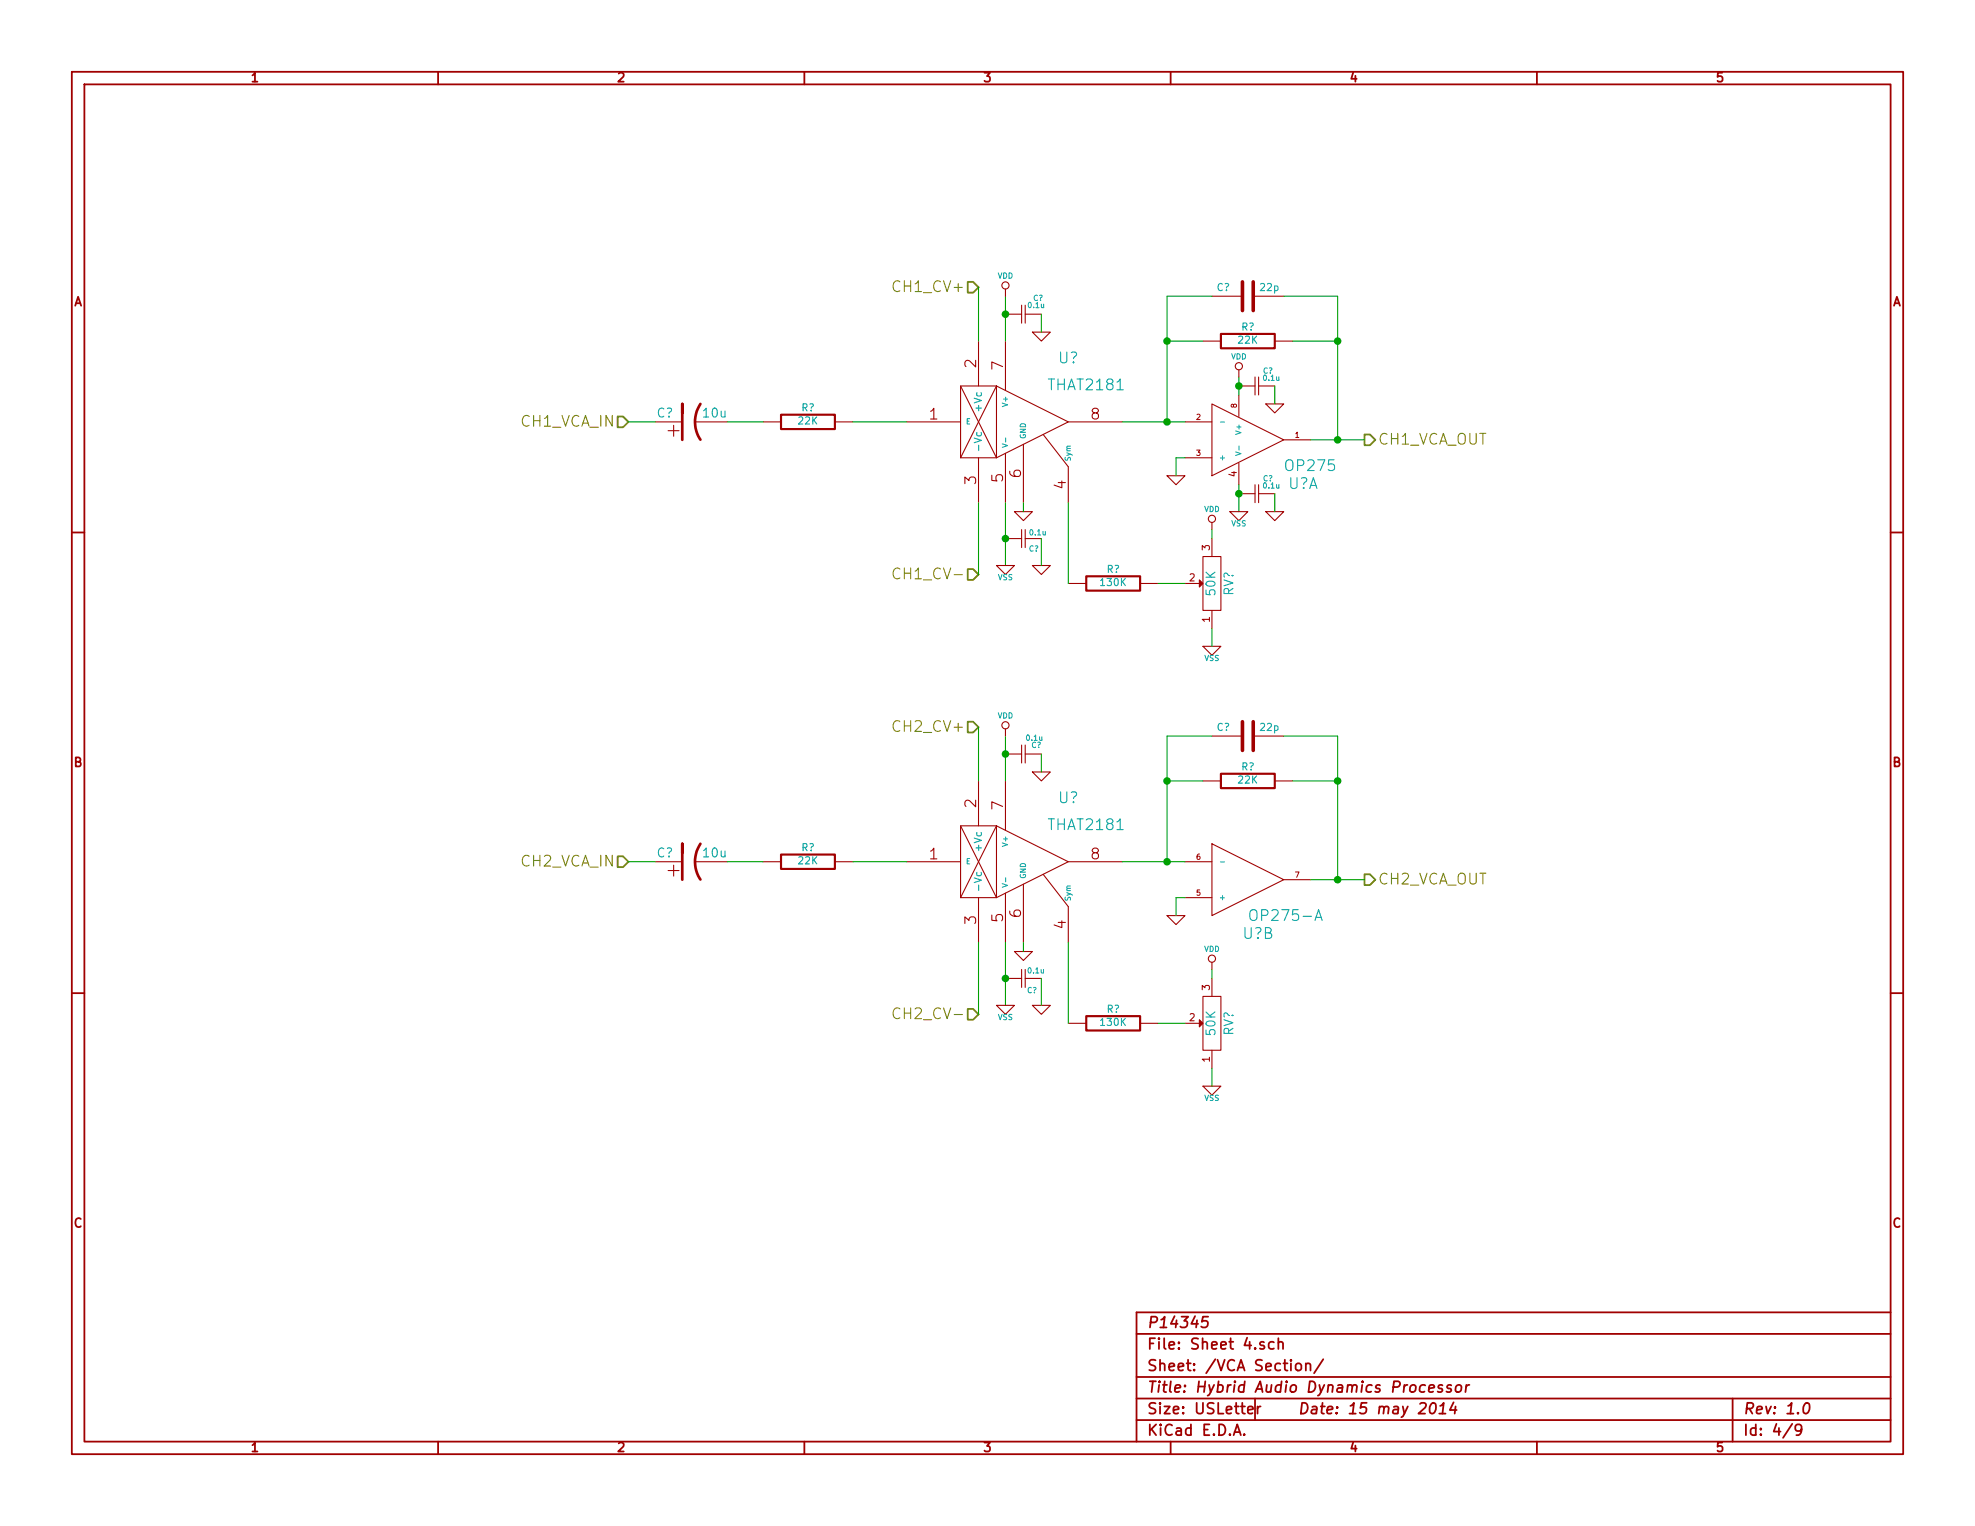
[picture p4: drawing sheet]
EESchema Schematic File Version 2
LIBS:power
LIBS:device
LIBS:transistors
LIBS:conn
LIBS:linear
LIBS:regul
LIBS:74xx
LIBS:cmos4000
LIBS:adc-dac
LIBS:memory
LIBS:xilinx
LIBS:special
LIBS:microcontrollers
LIBS:dsp
LIBS:microchip
LIBS:analog_switches
LIBS:motorola
LIBS:texas
LIBS:intel
LIBS:audio
LIBS:interface
LIBS:digital-audio
LIBS:philips
LIBS:display
LIBS:cypress
LIBS:siliconi
LIBS:opto
LIBS:atmel
LIBS:contrib
LIBS:valves
LIBS:P14345
LIBS:Sheet 1-cache
EELAYER 27 0
EELAYER END
$Descr USLetter 11000 8500
encoding utf-8
Sheet 4 9
Title "Hybrid Audio Dynamics Processor"
Date "15 may 2014"
Rev "1.0"
Comp "P14345"
Comment1 ""
Comment2 ""
Comment3 ""
Comment4 ""
$EndDescr
$Comp
L CP1 C?
U 1 1
P 3850 2350
F 0 "C?" V 3900 2450 50  0000 L CNN
F 1 "10u" V 3900 2150 50  0000 L CNN
F 2 "~" H 3850 2350 60  0000 C CNN
F 3 "~" H 3850 2350 60  0000 C CNN
	1    3850 2350
	0    -1   -1   0   
$EndComp
$Comp
L R R?
U 1 1
P 4500 2350
F 0 "R?" V 4580 2350 40  0000 C CNN
F 1 "22K" V 4507 2351 40  0000 C CNN
F 2 "~" V 4430 2350 30  0000 C CNN
F 3 "~" H 4500 2350 30  0000 C CNN
	1    4500 2350
	0    -1   -1   0   
$EndComp
$Comp
L THAT2181 U?
U 1 1
P 5650 2350
F 0 "U?" H 5950 2700 60  0000 C CNN
F 1 "THAT2181" H 6050 2550 60  0000 C CNN
F 2 "" H 5650 2350 60  0000 C CNN
F 3 "" H 5650 2350 60  0000 C CNN
	1    5650 2350
	1    0    0    -1  
$EndComp
$Comp
L R R?
U 1 1
P 6200 3250
F 0 "R?" V 6280 3250 40  0000 C CNN
F 1 "130K" V 6207 3251 40  0000 C CNN
F 2 "~" V 6130 3250 30  0000 C CNN
F 3 "~" H 6200 3250 30  0000 C CNN
	1    6200 3250
	0    -1   -1   0   
$EndComp
$Comp
L CSMALL C?
U 1 1
P 5700 1750
F 0 "C?" V 5790 1640 30  0000 L CNN
F 1 "0.1u" V 5750 1630 30  0000 L CNN
F 2 "~" H 5700 1750 60  0000 C CNN
F 3 "~" H 5700 1750 60  0000 C CNN
	1    5700 1750
	0    -1   -1   0   
$EndComp
$Comp
L POT RV?
U 1 1
P 6750 3250
F 0 "RV?" H 6750 3150 50  0000 C CNN
F 1 "50K" H 6750 3250 50  0000 C CNN
F 2 "~" H 6750 3250 60  0000 C CNN
F 3 "~" H 6750 3250 60  0000 C CNN
	1    6750 3250
	0    -1   -1   0   
$EndComp
$Comp
L CSMALL C?
U 1 1
P 5700 3000
F 0 "C?" V 5760 3030 30  0000 L CNN
F 1 "0.1u" V 5670 3030 30  0000 L CNN
F 2 "~" H 5700 3000 60  0000 C CNN
F 3 "~" H 5700 3000 60  0000 C CNN
	1    5700 3000
	0    1    1    0   
$EndComp
$Comp
L OP275-A U?
U 1 1
P 6950 2450
F 0 "U?" H 7200 2200 60  0000 L CNN
F 1 "OP275" H 7150 2300 60  0000 L CNN
F 2 "~" H 6950 2450 60  0000 C CNN
F 3 "~" H 6950 2450 60  0000 C CNN
	1    6950 2450
	1    0    0    -1  
$EndComp
$Comp
L R R?
U 1 1
P 6950 1900
F 0 "R?" V 7030 1900 40  0000 C CNN
F 1 "22K" V 6957 1901 40  0000 C CNN
F 2 "~" V 6880 1900 30  0000 C CNN
F 3 "~" H 6950 1900 30  0000 C CNN
	1    6950 1900
	0    -1   -1   0   
$EndComp
$Comp
L C C?
U 1 1
P 6950 1650
F 0 "C?" V 7000 1750 40  0000 L CNN
F 1 "22p" V 7000 1475 40  0000 L CNN
F 2 "~" H 6988 1500 30  0000 C CNN
F 3 "~" H 6950 1650 60  0000 C CNN
	1    6950 1650
	0    -1   -1   0   
$EndComp
$Comp
L CP1 C?
U 1 1
P 3850 4800
F 0 "C?" V 3900 4900 50  0000 L CNN
F 1 "10u" V 3900 4600 50  0000 L CNN
F 2 "~" H 3850 4800 60  0000 C CNN
F 3 "~" H 3850 4800 60  0000 C CNN
	1    3850 4800
	0    -1   -1   0   
$EndComp
$Comp
L R R?
U 1 1
P 4500 4800
F 0 "R?" V 4580 4800 40  0000 C CNN
F 1 "22K" V 4507 4801 40  0000 C CNN
F 2 "~" V 4430 4800 30  0000 C CNN
F 3 "~" H 4500 4800 30  0000 C CNN
	1    4500 4800
	0    -1   -1   0   
$EndComp
$Comp
L THAT2181 U?
U 1 1
P 5650 4800
F 0 "U?" H 5950 5150 60  0000 C CNN
F 1 "THAT2181" H 6050 5000 60  0000 C CNN
F 2 "" H 5650 4800 60  0000 C CNN
F 3 "" H 5650 4800 60  0000 C CNN
	1    5650 4800
	1    0    0    -1  
$EndComp
$Comp
L R R?
U 1 1
P 6200 5700
F 0 "R?" V 6280 5700 40  0000 C CNN
F 1 "130K" V 6207 5701 40  0000 C CNN
F 2 "~" V 6130 5700 30  0000 C CNN
F 3 "~" H 6200 5700 30  0000 C CNN
	1    6200 5700
	0    -1   -1   0   
$EndComp
$Comp
L CSMALL C?
U 1 1
P 5700 4200
F 0 "C?" V 5750 4100 30  0000 L CNN
F 1 "0.1u" V 5790 4090 30  0000 L CNN
F 2 "~" H 5700 4200 60  0000 C CNN
F 3 "~" H 5700 4200 60  0000 C CNN
	1    5700 4200
	0    -1   -1   0   
$EndComp
$Comp
L POT RV?
U 1 1
P 6750 5700
F 0 "RV?" H 6750 5600 50  0000 C CNN
F 1 "50K" H 6750 5700 50  0000 C CNN
F 2 "~" H 6750 5700 60  0000 C CNN
F 3 "~" H 6750 5700 60  0000 C CNN
	1    6750 5700
	0    -1   -1   0   
$EndComp
$Comp
L CSMALL C?
U 1 1
P 5700 5450
F 0 "C?" V 5770 5470 30  0000 L CNN
F 1 "0.1u" V 5660 5470 30  0000 L CNN
F 2 "~" H 5700 5450 60  0000 C CNN
F 3 "~" H 5700 5450 60  0000 C CNN
	1    5700 5450
	0    1    1    0   
$EndComp
$Comp
L R R?
U 1 1
P 6950 4350
F 0 "R?" V 7030 4350 40  0000 C CNN
F 1 "22K" V 6957 4351 40  0000 C CNN
F 2 "~" V 6880 4350 30  0000 C CNN
F 3 "~" H 6950 4350 30  0000 C CNN
	1    6950 4350
	0    -1   -1   0   
$EndComp
$Comp
L C C?
U 1 1
P 6950 4100
F 0 "C?" V 7000 4200 40  0000 L CNN
F 1 "22p" V 7000 3925 40  0000 L CNN
F 2 "~" H 6988 3950 30  0000 C CNN
F 3 "~" H 6950 4100 60  0000 C CNN
	1    6950 4100
	0    -1   -1   0   
$EndComp
$Comp
L OP275-A U?
U 2 1
P 6950 4900
F 0 "U?" H 6950 5200 60  0000 L CNN
F 1 "OP275-A" H 6950 5100 60  0000 L CNN
F 2 "~" H 6950 4900 60  0000 C CNN
F 3 "~" H 6950 4900 60  0000 C CNN
	2    6950 4900
	1    0    0    1   
$EndComp
$Comp
L GND #PWR?
U 1 1
P 6550 2650
F 0 "#PWR?" H 6550 2650 30  0001 C CNN
F 1 "GND" H 6550 2580 30  0001 C CNN
F 2 "" H 6550 2650 60  0000 C CNN
F 3 "" H 6550 2650 60  0000 C CNN
	1    6550 2650
	1    0    0    -1  
$EndComp
$Comp
L GND #PWR?
U 1 1
P 6550 5100
F 0 "#PWR?" H 6550 5100 30  0001 C CNN
F 1 "GND" H 6550 5030 30  0001 C CNN
F 2 "" H 6550 5100 60  0000 C CNN
F 3 "" H 6550 5100 60  0000 C CNN
	1    6550 5100
	1    0    0    -1  
$EndComp
$Comp
L GND #PWR?
U 1 1
P 5700 2850
F 0 "#PWR?" H 5700 2850 30  0001 C CNN
F 1 "GND" H 5700 2780 30  0001 C CNN
F 2 "" H 5700 2850 60  0000 C CNN
F 3 "" H 5700 2850 60  0000 C CNN
	1    5700 2850
	1    0    0    -1  
$EndComp
$Comp
L GND #PWR?
U 1 1
P 5700 5300
F 0 "#PWR?" H 5700 5300 30  0001 C CNN
F 1 "GND" H 5700 5230 30  0001 C CNN
F 2 "" H 5700 5300 60  0000 C CNN
F 3 "" H 5700 5300 60  0000 C CNN
	1    5700 5300
	1    0    0    -1  
$EndComp
$Comp
L GND #PWR?
U 1 1
P 5800 3150
F 0 "#PWR?" H 5800 3150 30  0001 C CNN
F 1 "GND" H 5800 3080 30  0001 C CNN
F 2 "" H 5800 3150 60  0000 C CNN
F 3 "" H 5800 3150 60  0000 C CNN
	1    5800 3150
	1    0    0    -1  
$EndComp
$Comp
L GND #PWR?
U 1 1
P 5800 1850
F 0 "#PWR?" H 5800 1850 30  0001 C CNN
F 1 "GND" H 5800 1780 30  0001 C CNN
F 2 "" H 5800 1850 60  0000 C CNN
F 3 "" H 5800 1850 60  0000 C CNN
	1    5800 1850
	1    0    0    -1  
$EndComp
$Comp
L GND #PWR?
U 1 1
P 5800 4300
F 0 "#PWR?" H 5800 4300 30  0001 C CNN
F 1 "GND" H 5800 4230 30  0001 C CNN
F 2 "" H 5800 4300 60  0000 C CNN
F 3 "" H 5800 4300 60  0000 C CNN
	1    5800 4300
	1    0    0    -1  
$EndComp
$Comp
L GND #PWR?
U 1 1
P 5800 5600
F 0 "#PWR?" H 5800 5600 30  0001 C CNN
F 1 "GND" H 5800 5530 30  0001 C CNN
F 2 "" H 5800 5600 60  0000 C CNN
F 3 "" H 5800 5600 60  0000 C CNN
	1    5800 5600
	1    0    0    -1  
$EndComp
Text HLabel 3500 2350 0    60   Input ~ 0
CH1_VCA_IN
Text HLabel 3500 4800 0    60   Input ~ 0
CH2_VCA_IN
Text HLabel 7600 2450 2    60   Output ~ 0
CH1_VCA_OUT
Text HLabel 7600 4900 2    60   Output ~ 0
CH2_VCA_OUT
Text HLabel 5450 1600 0    60   Input ~ 0
CH1_CV+
Text HLabel 5450 3200 0    60   Input ~ 0
CH1_CV-
Text HLabel 5450 5650 0    60   Input ~ 0
CH2_CV-
Text HLabel 5450 4050 0    60   Input ~ 0
CH2_CV+
$Comp
L CSMALL C?
U 1 1
P 7000 2150
F 0 "C?" V 7085 2060 30  0000 L CNN
F 1 "0.1u" V 7045 2020 30  0000 L CNN
F 2 "~" H 7000 2150 60  0000 C CNN
F 3 "~" H 7000 2150 60  0000 C CNN
	1    7000 2150
	0    -1   -1   0   
$EndComp
$Comp
L GND #PWR?
U 1 1
P 7100 2250
F 0 "#PWR?" H 7100 2250 30  0001 C CNN
F 1 "GND" H 7100 2180 30  0001 C CNN
F 2 "" H 7100 2250 60  0000 C CNN
F 3 "" H 7100 2250 60  0000 C CNN
	1    7100 2250
	1    0    0    -1  
$EndComp
$Comp
L CSMALL C?
U 1 1
P 7000 2750
F 0 "C?" V 7085 2660 30  0000 L CNN
F 1 "0.1u" V 7045 2620 30  0000 L CNN
F 2 "~" H 7000 2750 60  0000 C CNN
F 3 "~" H 7000 2750 60  0000 C CNN
	1    7000 2750
	0    -1   -1   0   
$EndComp
$Comp
L GND #PWR?
U 1 1
P 7100 2850
F 0 "#PWR?" H 7100 2850 30  0001 C CNN
F 1 "GND" H 7100 2780 30  0001 C CNN
F 2 "" H 7100 2850 60  0000 C CNN
F 3 "" H 7100 2850 60  0000 C CNN
	1    7100 2850
	1    0    0    -1  
$EndComp
Wire Wire Line
	4050 2350 4250 2350
Wire Wire Line
	4750 2350 5050 2350
Wire Wire Line
	5600 2800 5600 3150
Wire Wire Line
	5950 2800 5950 3250
Wire Wire Line
	6450 3250 6600 3250
Wire Wire Line
	5600 1650 5600 1900
Wire Wire Line
	6250 2350 6600 2350
Wire Wire Line
	6700 1900 6500 1900
Wire Wire Line
	6500 1650 6500 2350
Connection ~ 6500 2350
Wire Wire Line
	6750 1650 6500 1650
Connection ~ 6500 1900
Wire Wire Line
	7200 1900 7450 1900
Wire Wire Line
	7450 1650 7450 2450
Wire Wire Line
	7300 2450 7600 2450
Wire Wire Line
	7150 1650 7450 1650
Connection ~ 7450 1900
Wire Wire Line
	4050 4800 4250 4800
Wire Wire Line
	4750 4800 5050 4800
Wire Wire Line
	5600 5250 5600 5600
Wire Wire Line
	5950 5250 5950 5700
Wire Wire Line
	6450 5700 6600 5700
Wire Wire Line
	5600 4100 5600 4350
Wire Wire Line
	6700 4350 6500 4350
Wire Wire Line
	6500 4100 6500 4800
Wire Wire Line
	6750 4100 6500 4100
Connection ~ 6500 4350
Wire Wire Line
	7200 4350 7450 4350
Wire Wire Line
	7450 4100 7450 4900
Wire Wire Line
	7150 4100 7450 4100
Connection ~ 7450 4350
Wire Wire Line
	6250 4800 6600 4800
Connection ~ 6500 4800
Wire Wire Line
	7300 4900 7600 4900
Wire Wire Line
	6600 5000 6550 5000
Wire Wire Line
	6550 5000 6550 5100
Wire Wire Line
	6600 2550 6550 2550
Wire Wire Line
	6550 2550 6550 2650
Wire Wire Line
	5700 5250 5700 5300
Wire Wire Line
	5700 2800 5700 2850
Wire Wire Line
	5800 5450 5800 5600
Wire Wire Line
	5800 4200 5800 4300
Wire Wire Line
	5800 3000 5800 3150
Wire Wire Line
	5800 1750 5800 1850
Wire Wire Line
	3650 2350 3500 2350
Wire Wire Line
	3650 4800 3500 4800
Connection ~ 7450 2450
Connection ~ 7450 4900
Wire Wire Line
	5450 1900 5450 1600
Wire Wire Line
	5450 2800 5450 3200
Wire Wire Line
	5450 5250 5450 5650
Wire Wire Line
	5450 4350 5450 4050
Wire Wire Line
	6900 2100 6900 2200
Wire Wire Line
	7100 2150 7100 2250
Wire Wire Line
	6900 2700 6900 2850
Wire Wire Line
	7100 2750 7100 2850
$Comp
L VDD #PWR?
U 1 1
P 5600 1650
F 0 "#PWR?" H 5600 1750 30  0001 C CNN
F 1 "VDD" H 5600 1760 30  0000 C CNN
F 2 "" H 5600 1650 60  0000 C CNN
F 3 "" H 5600 1650 60  0000 C CNN
	1    5600 1650
	1    0    0    -1  
$EndComp
$Comp
L VDD #PWR?
U 1 1
P 6900 2100
F 0 "#PWR?" H 6900 2200 30  0001 C CNN
F 1 "VDD" H 6900 2210 30  0000 C CNN
F 2 "" H 6900 2100 60  0000 C CNN
F 3 "" H 6900 2100 60  0000 C CNN
	1    6900 2100
	1    0    0    -1  
$EndComp
$Comp
L VDD #PWR?
U 1 1
P 6750 2950
F 0 "#PWR?" H 6750 3050 30  0001 C CNN
F 1 "VDD" H 6750 3060 30  0000 C CNN
F 2 "" H 6750 2950 60  0000 C CNN
F 3 "" H 6750 2950 60  0000 C CNN
	1    6750 2950
	1    0    0    -1  
$EndComp
$Comp
L VDD #PWR?
U 1 1
P 5600 4100
F 0 "#PWR?" H 5600 4200 30  0001 C CNN
F 1 "VDD" H 5600 4210 30  0000 C CNN
F 2 "" H 5600 4100 60  0000 C CNN
F 3 "" H 5600 4100 60  0000 C CNN
	1    5600 4100
	1    0    0    -1  
$EndComp
$Comp
L VDD #PWR?
U 1 1
P 6750 5400
F 0 "#PWR?" H 6750 5500 30  0001 C CNN
F 1 "VDD" H 6750 5510 30  0000 C CNN
F 2 "" H 6750 5400 60  0000 C CNN
F 3 "" H 6750 5400 60  0000 C CNN
	1    6750 5400
	1    0    0    -1  
$EndComp
$Comp
L VSS #PWR?
U 1 1
P 5600 3150
F 0 "#PWR?" H 5600 3150 30  0001 C CNN
F 1 "VSS" H 5600 3080 30  0000 C CNN
F 2 "" H 5600 3150 60  0000 C CNN
F 3 "" H 5600 3150 60  0000 C CNN
	1    5600 3150
	1    0    0    -1  
$EndComp
$Comp
L VSS #PWR?
U 1 1
P 5600 5600
F 0 "#PWR?" H 5600 5600 30  0001 C CNN
F 1 "VSS" H 5600 5530 30  0000 C CNN
F 2 "" H 5600 5600 60  0000 C CNN
F 3 "" H 5600 5600 60  0000 C CNN
	1    5600 5600
	1    0    0    -1  
$EndComp
$Comp
L VSS #PWR?
U 1 1
P 6750 6050
F 0 "#PWR?" H 6750 6050 30  0001 C CNN
F 1 "VSS" H 6750 5980 30  0000 C CNN
F 2 "" H 6750 6050 60  0000 C CNN
F 3 "" H 6750 6050 60  0000 C CNN
	1    6750 6050
	1    0    0    -1  
$EndComp
$Comp
L VSS #PWR?
U 1 1
P 6750 3600
F 0 "#PWR?" H 6750 3600 30  0001 C CNN
F 1 "VSS" H 6750 3530 30  0000 C CNN
F 2 "" H 6750 3600 60  0000 C CNN
F 3 "" H 6750 3600 60  0000 C CNN
	1    6750 3600
	1    0    0    -1  
$EndComp
$Comp
L VSS #PWR?
U 1 1
P 6900 2850
F 0 "#PWR?" H 6900 2850 30  0001 C CNN
F 1 "VSS" H 6900 2780 30  0000 C CNN
F 2 "" H 6900 2850 60  0000 C CNN
F 3 "" H 6900 2850 60  0000 C CNN
	1    6900 2850
	1    0    0    -1  
$EndComp
Connection ~ 5600 1750
Connection ~ 5600 3000
Connection ~ 6900 2150
Connection ~ 6900 2750
Wire Wire Line
	6750 3000 6750 2950
Wire Wire Line
	6750 3500 6750 3600
Connection ~ 5600 4200
Connection ~ 5600 5450
Wire Wire Line
	6750 5450 6750 5400
Wire Wire Line
	6750 5950 6750 6050
$EndSCHEMATC
